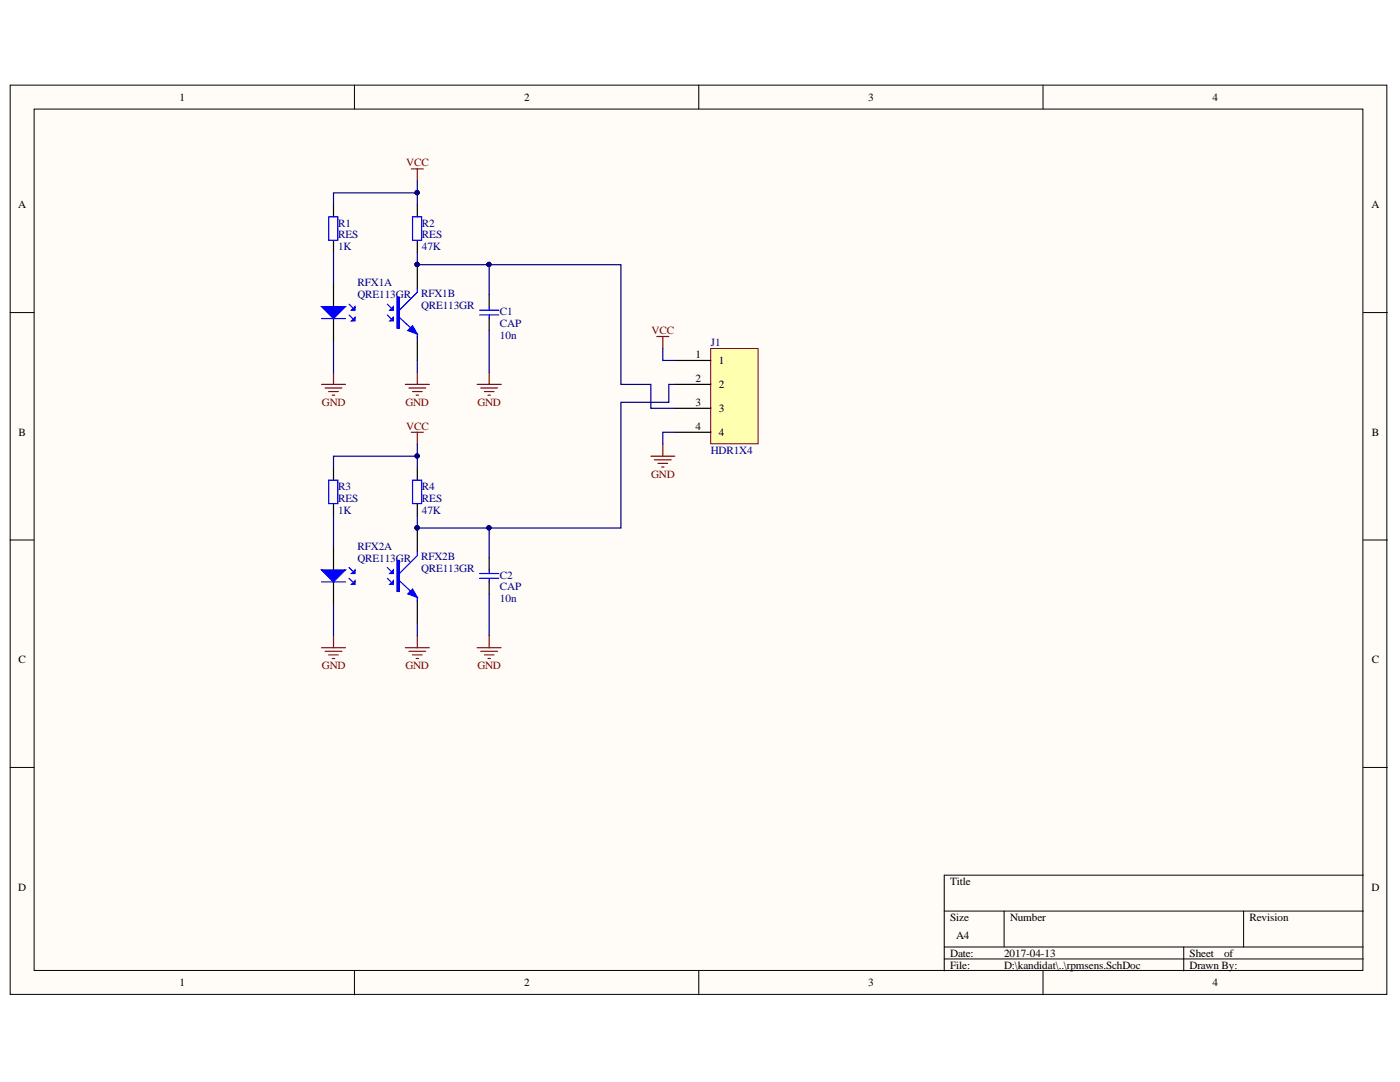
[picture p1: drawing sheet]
<svg xmlns="http://www.w3.org/2000/svg" width="279mm" height="216mm" viewBox="0 0 279 216" stroke-linecap="round" stroke-linejoin="round" font-family="sans-serif">
<g fill="#fffcf8" stroke="#000" stroke-width=".2">
<path d="M2 17h274.8v181.4h-274.8z"/>
<path d="M6.8 21.8h265.2v171.8h-265.2z"/>
</g>
<g fill="none" stroke="#000" stroke-width=".2">
<path d="M70.7 17v4.8M139.4 17v4.8M208.2 17v4.8M2 62.4h4.8M272.1 62.4h4.8M2 107.8h4.8M272.1 107.8h4.8M2 153.1h4.8M272.1 153.1h4.8M272.1 174.6h-83.7v19.1M70.7 193.7v4.8M139.4 193.7v4.8"/>
<path d="M188.4 181.8h83.7M188.4 189h83.7M188.4 191.3h83.7M200.4 181.8v7.2M208.2 193.7v4.8M236.2 189v4.7M248.2 181.8v7.2"/>
</g>
<path d="M66.6 56.4v4.8M66.6 63.6v4.7" fill="none" stroke="#000" stroke-width=".24"/>
<path d="M64.2 61.2h4.7l-2.3 2.4z" fill="#00f"/>
<path d="M64.2 61.2h4.7l-2.3 2.4zM64.2 63.6h4.7M69.7 60.7l.7 .7M69.7 62.8l.7 .8" fill="none" stroke="#00f" stroke-width=".24"/>
<path d="M70.1 61.9l.8-.7v.7z" fill="#00f"/>
<path d="M70.1 61.9l.8-.7v.7z" fill="none" stroke="#00f" stroke-width=".24"/>
<path d="M70.1 64l.8-.7v.7z" fill="#00f"/>
<path d="M70.1 64l.8-.7v.7zM77.3 60.7l.7 .7M77.3 62.8l.7 .8" fill="none" stroke="#00f" stroke-width=".24"/>
<path d="M83.3 52.8v4.8M83.3 67.1v4.8" fill="none" stroke="#000" stroke-width=".24"/>
<circle cx="83.2" cy="52.8" r=".43" fill="#000080" stroke="#000080" stroke-width=".2"/>
<path d="M79.2 59.3h.5v6.2h-.5z" fill-rule="evenodd" fill="#00f"/>
<path d="M79.2 59.3h.5v6.2h-.5zM83.3 57.6v.7l-3.6 3.6M79.7 63.3l3.6 3.4v.7" fill="none" stroke="#00f" stroke-width=".24"/>
<path d="M81.4 66l.9-1 1 1.7z" fill="#00f"/>
<path d="M81.4 66l.9-1 1 1.7z" fill="none" stroke="#00f" stroke-width=".24"/>
<path d="M77.8 61.9l.7-.7v.7z" fill="#00f"/>
<path d="M77.8 61.9l.7-.7v.7z" fill="none" stroke="#00f" stroke-width=".24"/>
<path d="M77.8 64l.7-.7v.7z" fill="#00f"/>
<path d="M77.8 64l.7-.7v.7z" fill="none" stroke="#00f" stroke-width=".24"/>
<circle cx="83.2" cy="52.8" r=".43" fill="#000080" stroke="#000080" stroke-width=".2"/>
<path d="M66.6 108.9v4.8M66.6 116.1v4.8" fill="none" stroke="#000" stroke-width=".24"/>
<path d="M64.2 113.7h4.7l-2.3 2.4z" fill="#00f"/>
<path d="M64.2 113.7h4.7l-2.3 2.4zM64.2 116.1h4.7M69.7 113.2l.7 .8M69.7 115.4l.7 .7" fill="none" stroke="#00f" stroke-width=".24"/>
<path d="M70.1 114.4l.8-.7v.7z" fill="#00f"/>
<path d="M70.1 114.4l.8-.7v.7z" fill="none" stroke="#00f" stroke-width=".24"/>
<path d="M70.1 116.6l.8-.7v.7z" fill="#00f"/>
<path d="M70.1 116.6l.8-.7v.7zM77.3 113.2l.7 .8M77.3 115.4l.7 .7" fill="none" stroke="#00f" stroke-width=".24"/>
<path d="M83.3 105.4v4.7M83.3 119.7v4.8" fill="none" stroke="#000" stroke-width=".24"/>
<circle cx="83.2" cy="105.3" r=".43" fill="#000080" stroke="#000080" stroke-width=".2"/>
<path d="M79.2 111.8h.5v6.2h-.5z" fill-rule="evenodd" fill="#00f"/>
<path d="M79.2 111.8h.5v6.2h-.5zM79.7 115.9l3.6 3.3v.7M83.3 110.1v.8l-3.6 3.5" fill="none" stroke="#00f" stroke-width=".24"/>
<path d="M81.4 118.5l.9-1 1 1.7z" fill="#00f"/>
<path d="M81.4 118.5l.9-1 1 1.7z" fill="none" stroke="#00f" stroke-width=".24"/>
<path d="M77.8 114.4l.7-.7v.7z" fill="#00f"/>
<path d="M77.8 114.4l.7-.7v.7z" fill="none" stroke="#00f" stroke-width=".24"/>
<path d="M77.8 116.6l.7-.7v.7z" fill="#00f"/>
<path d="M65.6 43.3h1.8v4.6h-1.8zM82.3 43.3h1.8v4.6h-1.8zM65.6 95.8h1.8v4.7h-1.8zM82.3 95.8h1.8v4.7h-1.8zM77.8 116.6l.7-.7v.7z" fill="none" stroke="#00f" stroke-width=".24"/>
<circle cx="83.2" cy="105.3" r=".43" fill="#000080" stroke="#000080" stroke-width=".2"/>
<path d="M66.6 40.9v2.4M66.6 48v2.4M83.3 40.9v2.4M83.3 48v2.4M66.6 93.4v2.4M83.3 93.4v2.4M66.6 100.6v2.4M83.3 100.6v2.4" fill="none" stroke="#000" stroke-width=".24"/>
<g fill="none" stroke="#800000" stroke-width=".24">
<path d="M82.1 33.7h2.4M83.3 33.7v2.4M64.2 76.7h4.7M64.9 77.4h3.3M65.6 78.1h1.9M66.3 78.9h.5M66.6 74.3v2.4M80.9 76.7h4.8M81.6 77.4h3.4M82.3 78.1h1.9M83 78.9h.5M83.3 74.3v2.4"/>
<path d="M82.1 86.3h2.4M83.3 86.3v2.3M64.2 129.2h4.7M64.9 130h3.3M65.6 130.7h1.9M66.3 131.4h.5M66.6 126.9v2.3M80.9 129.2h4.8M81.6 130h3.4M82.3 130.7h1.9M83 131.4h.5M83.3 126.9v2.3"/>
</g>
<path d="M141.8 69.5h9.5v19h-9.5z" fill="#ffffb0" stroke="#800000" stroke-width=".2"/>
<path d="M97.6 58.8v2.4M97.6 63.6v2.4M134.7 71.9h7.1M134.7 76.7h7.1M134.7 81.5h7.1M134.7 86.3h7.1M97.6 111.3v2.4M97.6 116.1v2.4" fill="none" stroke="#000" stroke-width=".24"/>
<g fill="none" stroke="#800000" stroke-width=".24">
<path d="M95.2 76.7h4.8M96 77.4h3.3M96.7 78.1h1.9M97.4 78.9h.5M97.6 74.3v2.4M131.1 67.1h2.4M132.3 67.1v2.4M129.9 91h4.8M130.6 91.7h3.4M131.3 92.5h1.9M132 93.2h.5M132.3 88.6v2.4"/>
<path d="M95.2 129.2h4.8M96 130h3.3M96.7 130.7h1.9M97.4 131.4h.5M97.6 126.9v2.3"/>
</g>
<path d="M95.7 62.8h3.8M95.7 61.9h3.8M97.6 61.2v.7M97.6 62.8v.8M95.7 115.4h3.8M95.7 114.4h3.8M97.6 113.7v.7M97.6 115.4v.7" fill="none" stroke="#00f" stroke-width=".24"/>
<g fill="none" stroke="#000080" stroke-width=".24">
<path d="M83.3 36.1v2.4h-16.7v2.4M83.3 38.5v2.4M66.6 50.4v6M83.3 50.4v2.4h40.6v23.9h6v4.8h4.8M97.6 52.8v6M66.6 68.3v6M83.3 71.9v2.4M97.6 66v8.3M132.3 69.5v2.4h2.4M134.7 76.7h-1.2v3.6h-9.6v25.1h-40.6v-2.4M83.3 88.6v2.4h-16.7v2.4M83.3 91v2.4"/>
<path d="M134.7 86.3h-2.4v2.3M66.6 103v5.9M97.6 105.4v5.9M97.6 118.5v8.4M66.6 120.9v6M83.3 124.5v2.4"/>
</g>
<g fill="#000080" stroke="#000080" stroke-width=".2">
<circle cx="83.2" cy="38.4" r=".43"/>
<circle cx="83.2" cy="91" r=".43"/>
<circle cx="97.6" cy="52.8" r=".43"/>
<circle cx="97.6" cy="105.3" r=".43"/>
<circle cx="83.2" cy="52.8" r=".43"/>
<circle cx="83.2" cy="105.3" r=".43"/>
</g>
<g font-size="2.2">
<text x="35.8" y="20.1">1</text>
<text x="104.6" y="20.1">2</text>
<text x="173.2" y="20.1">3</text>
<text x="242" y="20.1">4</text>
<text x="3.6" y="41.6">A</text>
<text x="273.7" y="41.6">A</text>
<text x="138.8" y="71.4">1</text>
<text x="138.8" y="76.2">2</text>
<text x="143.5" y="72.7">1</text>
<text x="143.5" y="77.4">2</text>
<text x="138.8" y="81.1">3</text>
<text x="143.5" y="82.2">3</text>
<text x="3.7" y="87">B</text>
<text x="138.8" y="85.8">4</text>
<text x="143.5" y="87">4</text>
<text x="273.8" y="87">B</text>
<text x="3.7" y="132.3">C</text>
<text x="273.8" y="132.3">C</text>
<text x="3.6" y="177.7">D</text>
<text x="189.6" y="176.5">Title</text>
<text x="273.7" y="177.7">D</text>
<text x="189.6" y="183.7">Size</text>
<text x="201.6" y="183.7">Number</text>
<text x="249.3" y="183.7">Revision</text>
<text x="189.6" y="190.9">Date:</text>
<text x="190.8" y="187.3">A4</text>
<text x="200.4" y="190.9">2017-04-13</text>
<text x="237.4" y="190.9">Sheet</text>
<text x="244.3" y="190.9">of</text>
<text x="35.8" y="196.8">1</text>
<text x="104.6" y="196.8">2</text>
<text x="173.2" y="196.8">3</text>
<text x="189.6" y="193.3">File:</text>
<text x="200.4" y="193.3">D:\kandidat\..\rpmsens.SchDoc</text>
<text x="237.4" y="193.3">Drawn By:</text>
<text x="242" y="196.8">4</text>
</g>
<g font-size="2.2" fill="#800000">
<text x="81.1" y="33.2">VCC</text>
<text x="130" y="66.7">VCC</text>
<text x="64.3" y="81.1">GND</text>
<text x="80.9" y="81.1">GND</text>
<text x="95.3" y="81.1">GND</text>
<text x="81.1" y="85.8">VCC</text>
<text x="130" y="95.3">GND</text>
<text x="64.3" y="133.5">GND</text>
<text x="80.9" y="133.5">GND</text>
<text x="95.3" y="133.5">GND</text>
</g>
<g font-size="2.2" fill="#000080">
<text x="67.5" y="45.2">R1</text>
<text x="67.5" y="47.6">RES</text>
<text x="84.2" y="45.2">R2</text>
<text x="84.2" y="47.6">RES</text>
<text x="67.5" y="50">1K</text>
<text x="84.2" y="50">47K</text>
<text x="71.4" y="57.1">RFX1A</text>
<text x="71.4" y="59.5">QRE113GR</text>
<text x="84" y="59.2">RFX1B</text>
<text x="84" y="61.7">QRE113GR</text>
<text x="99.8" y="62.9">C1</text>
<text x="99.8" y="65.2">CAP</text>
<text x="99.8" y="67.6">10n</text>
<text x="141.9" y="69.1">J1</text>
<text x="141.9" y="90.6">HDR1X4</text>
<text x="67.5" y="97.7">R3</text>
<text x="67.5" y="100.1">RES</text>
<text x="84.2" y="97.7">R4</text>
<text x="84.2" y="100.1">RES</text>
<text x="67.5" y="102.5">1K</text>
<text x="84.2" y="102.5">47K</text>
<text x="71.4" y="109.7">RFX2A</text>
<text x="71.4" y="112.1">QRE113GR</text>
<text x="84" y="111.8">RFX2B</text>
<text x="84" y="114.2">QRE113GR</text>
<text x="99.8" y="115.4">C2</text>
<text x="99.8" y="117.8">CAP</text>
<text x="99.8" y="120.2">10n</text>
</g>
</svg>
